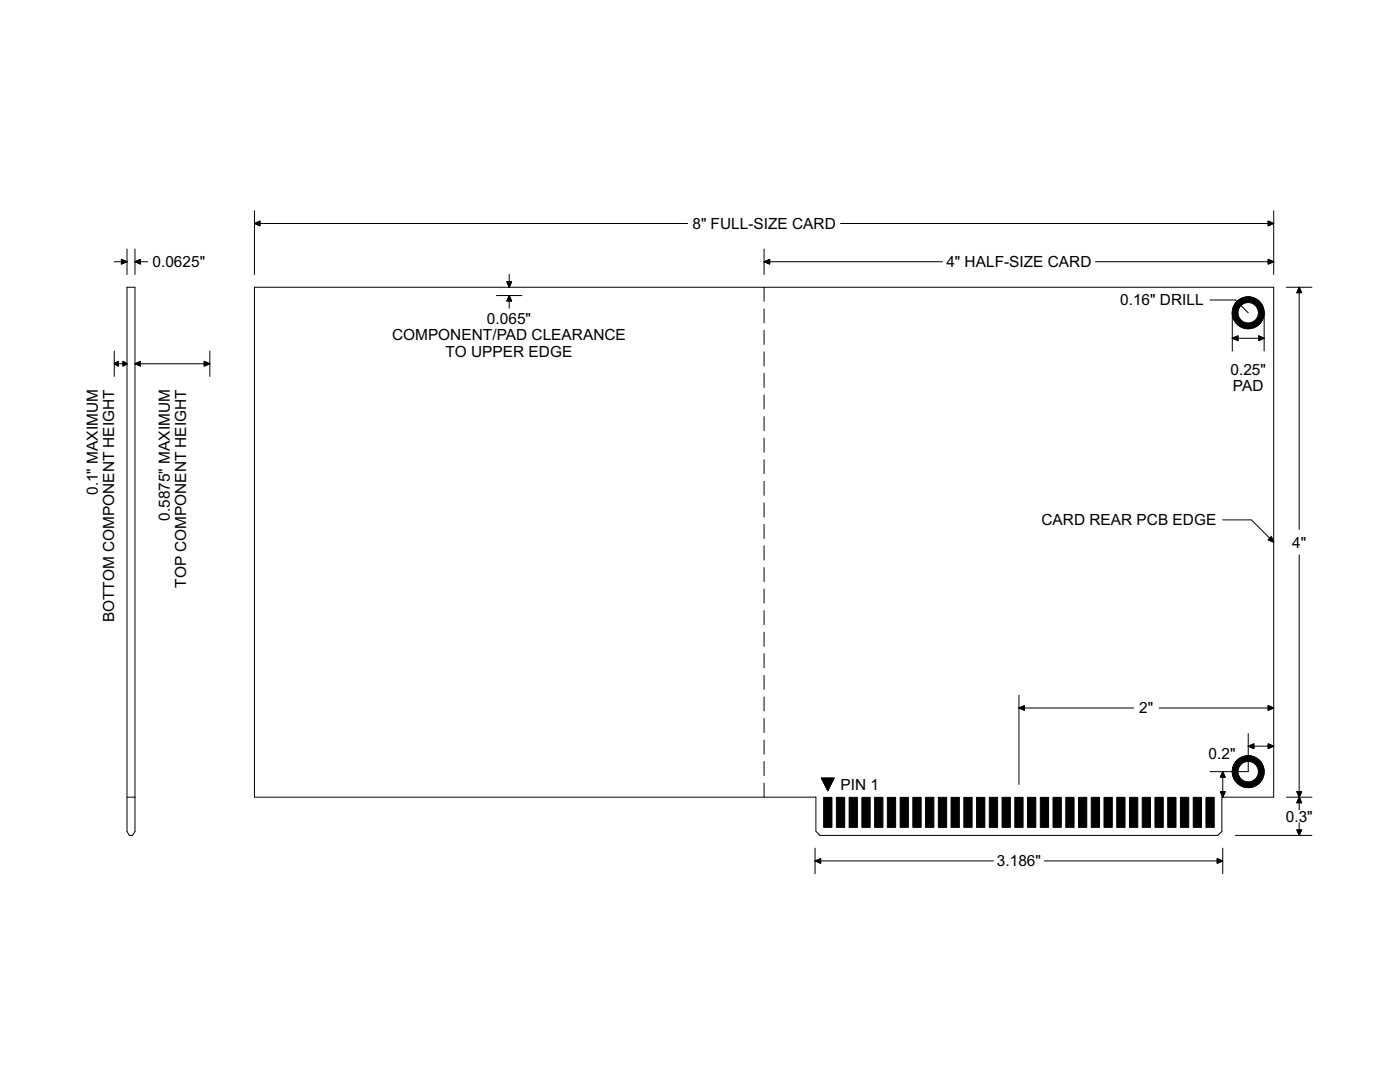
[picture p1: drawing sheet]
<svg xmlns="http://www.w3.org/2000/svg" width="279mm" height="216mm" viewBox="0 0 279 216" stroke-linecap="round" stroke-linejoin="round" font-family="sans-serif">
<circle cx="248.8" cy="153.7" r="3.2" fill="#000" stroke="#000" stroke-width=".2"/>
<circle cx="248.8" cy="153.7" r="2.03" fill="#fff" stroke="#000" stroke-width=".2"/>
<circle cx="248.8" cy="62.3" r="3.2" fill="#000" stroke="#000" stroke-width=".2"/>
<circle cx="248.8" cy="62.3" r="2.03" fill="#fff" stroke="#000" stroke-width=".2"/>
<g fill="#000" stroke="#000" stroke-width=".2">
<path d="M164.2 158.8h1.6v6h-1.6zM166.7 158.8h1.7v6h-1.7zM169.2 158.8h1.7v6h-1.7zM171.8 158.8h1.6v6h-1.6zM174.3 158.8h1.7v6h-1.7zM176.9 158.8h1.6v6h-1.6zM179.4 158.8h1.7v6h-1.7zM181.9 158.8h1.7v6h-1.7zM184.5 158.8h1.6v6h-1.6zM187 158.8h1.7v6h-1.7zM189.6 158.8h1.6v6h-1.6zM192.1 158.8h1.7v6h-1.7z"/>
<path d="M194.6 158.8h1.7v6h-1.7zM197.2 158.8h1.6v6h-1.6zM199.7 158.8h1.7v6h-1.7zM202.3 158.8h1.6v6h-1.6zM204.8 158.8h1.7v6h-1.7zM207.3 158.8h1.7v6h-1.7zM209.9 158.8h1.6v6h-1.6zM212.4 158.8h1.7v6h-1.7zM215 158.8h1.6v6h-1.6zM217.5 158.8h1.7v6h-1.7zM220 158.8h1.7v6h-1.7zM222.6 158.8h1.6v6h-1.6z"/>
<path d="M225.1 158.8h1.7v6h-1.7zM227.7 158.8h1.6v6h-1.6zM230.2 158.8h1.7v6h-1.7zM232.7 158.8h1.7v6h-1.7zM235.3 158.8h1.6v6h-1.6zM237.8 158.8h1.7v6h-1.7zM240.4 158.8h1.6v6h-1.6z"/>
</g>
<circle cx="248.8" cy="153.7" r="3.2" fill="#000" stroke="#000" stroke-width=".2"/>
<circle cx="248.8" cy="153.7" r="2.03" fill="#fff" stroke="#000" stroke-width=".2"/>
<circle cx="248.8" cy="62.3" r="3.2" fill="#000" stroke="#000" stroke-width=".2"/>
<circle cx="248.8" cy="62.3" r="2.03" fill="#fff" stroke="#000" stroke-width=".2"/>
<g fill="none" stroke="#000" stroke-width=".2">
<path d="M22.8 52.1h2.5M24.2 52.6h.1M24.2 52.5h.3M24.2 52.4h.5M24.2 52.3h.6M24.2 52.3h.8M24.2 52.2h.9M24.2 52h.9M24.2 52h.8M24.2 51.9h.6M24.2 51.9h.5M24.2 51.8h.3"/>
<path d="M24.2 51.7h.1M24.2 51.6l1.1 .5-1.1 .5zM25.3 57.2h1.6v108.4l-.5 .8h-.6l-.5-.8zM25.3 49.6v5.1M26.9 52.1h2.5M26.9 49.6v5.1M26.9 52.1l1.1-.5v1zM27.1 52.2h.9M27.1 52h.9M27.2 52.3h.8M27.2 52h.8M27.4 52.3h.6"/>
<path d="M27.4 51.9h.6M27.6 52.4h.4M27.6 51.9h.4M27.7 52.5h.3M27.7 51.8h.3M27.9 52.6h.1M27.9 51.7h.1M50.7 57.2h203.2v101.6h-10.4v6.8l-.8 .8h-79.3l-.8-.8v-6.8h-111.9zM50.7 44.5h86.4M50.7 42v12.7M50.7 44.5l1.1-.5v1zM50.9 44.4h.9"/>
<path d="M50.9 44.6h.9M51 44.4h.8M51.1 44.7h.7M51.2 44.3h.6M51.2 44.7h.6M51.4 44.2h.4M51.4 44.8h.4M51.5 44.2h.3M51.5 44.9h.3M51.7 44.1h.1M51.7 44.9h.1M99 58.9h5"/>
<path d="M101 56.1h1l-.5 1.1zM101.1 56.2h.8M101.1 59.9h.8M101.1 59.8h.8M101.1 56.3h.8M101.1 59.7h.8M101.2 56.4h.7M101.2 59.7h.7M101.2 56.5h.6M101.2 59.6h.6M101.2 59.5h.6M101.2 56.6h.6"/>
<path d="M101.3 56.7h.4M101.3 59.4h.4M101.3 59.3h.4M101.3 56.8h.4M101.3 59.2h.4M101.4 56.9h.2M101.4 59.2h.2M101.4 59.1h.2M101.4 57h.2M101.4 59h.2M101.5 57.1h.1M101.5 59h.1"/>
<path d="M101.5 58.9l.5 1-1 .1zM101.5 58.9h.1M101.5 54.7v2.5M101.5 58.9v2.5M152.3 49.6v5.1M152.3 57.2v2.8M152.3 52.1h35.6M152.3 52.1l1.1-.5v1zM152.5 52.2h.9M152.5 52h.9M152.6 52.3h.8M152.6 52h.8"/>
<path d="M152.8 52.3h.6M152.8 51.9h.6M153 52.4h.4M153 51.9h.4M153.1 52.5h.3M153.1 51.8h.3M153.3 52.6h.1M153.3 51.7h.1M167.5 44.5h86.4M218.3 52.1h35.6M241.2 59.8h5.1l2.5 2.5M252.8 44l1.1 .5-1.1 .5z"/>
<path d="M252.8 51.6l1.1 .5-1.1 .5zM252.8 44.9h.1M252.8 44.9h.2M252.8 44.8h.4M252.8 44.7h.6M252.8 44.7h.7M252.8 44.6h.9M252.8 44.4h.9M252.8 44.4h.8M252.8 44.3h.6M252.8 44.2h.4M252.8 44.2h.3"/>
<path d="M252.8 44.1h.1M252.8 52.6h.1M252.8 52.5h.3M252.8 52.4h.4M252.8 52.3h.6M252.8 52.3h.8M252.8 52.2h.9M252.8 52h.9M252.8 52h.8M252.8 51.9h.6M252.8 51.9h.4M252.8 51.8h.3"/>
<path d="M252.8 51.7h.1M253.9 42v12.7M256.4 57.2h5.1M258.5 58.3h.9M258.5 58.2h.9M258.6 58.1h.8M258.6 58.1h.7M258.6 58h.7M258.7 57.9h.6M258.7 57.8h.5M258.7 57.7h.5M258.8 57.6h.3"/>
<path d="M258.8 57.5h.3M258.9 57.4h.2M258.9 57.4h.1M258.9 57.3h.1M259 57.2v48.3M259 57.2l.4 1.1h-.9zM259 57.2h.1M22.8 69.9v5.1M22.8 72.5l.8 .4M22.8 72.5l.8-.5v.9M22.8 72.5h2.5M22.9 72.4h.7"/>
<path d="M22.9 72.5h.7M23 72.6h.6M23 72.3h.6M23.1 72.2h.5M23.1 72.7h.5M23.2 72.7h.4M23.2 72.2h.4M23.3 72.1h.3M23.4 72.8h.2M23.5 72.9h.1M23.5 72h.1M24.5 72.9h.1"/>
<path d="M24.5 72.8h.2M24.5 72.7h.3M24.5 72.7h.5M24.5 72.6h.6M24.5 72.5h.7M24.5 72.4h.7M24.5 72.3h.6M24.5 72.2h.5M24.5 72.2h.3M24.5 72.1h.2M24.5 72h.1M25.3 72.5l-.8-.5v.9"/>
<path d="M25.3 72.5l-.8 .4M26.9 72.5l1.1-.5v.9M26.9 72.5h14.9M26.9 72.5l1.1 .4M27.1 72.4h.9M27.1 72.5h.9M27.2 72.3h.8M27.2 72.6h.8M27.4 72.2h.6M27.4 72.7h.6M27.5 72.2h.5M27.6 72.7h.4"/>
<path d="M27.7 72.1h.3M27.7 72.8h.3M27.9 72h.1M27.9 72.9h.1M40.7 72.9h.1M40.7 72.8h.3M40.7 72.7h.4M40.7 72.7h.6M40.7 72.6h.8M40.7 72.5h1M40.7 72.4h1M40.7 72.3h.8"/>
<path d="M40.7 72.2h.6M40.7 72.2h.5M40.7 72.1h.3M40.7 72h.2M41.8 69.9v5.1M41.8 72.5l-1.1-.5v.9M41.8 72.5l-1.1 .4M152.3 61.5v2.8M152.3 65.8v2.8M152.3 70.1v2.8M152.3 74.4v2.8M152.3 78.7v2.8"/>
<path d="M245.6 62.3v7.6M245.6 67.4h6.4M245.6 67.4l1.1 .4M245.6 67.4l1.1-.5v.9M245.8 67.4h.9M245.8 67.3h.9M245.9 67.5h.8M246 67.2h.7M246.1 67.6h.6M246.1 67.1h.6M246.3 67.6h.4M246.3 67.1h.4"/>
<path d="M246.4 67.7h.3M246.5 67h.2M246.6 67.8h.1M246.6 66.9h.1M246.7 67.8h.1M250.9 67.8h.1M250.9 67.7h.3M250.9 67.6h.5M250.9 67.6h.6M250.9 67.5h.8M250.9 67.4h.9M250.9 67.3h.9"/>
<path d="M250.9 67.2h.7M250.9 67.1h.6M250.9 67.1h.4M250.9 67h.2M250.9 66.9h.1M252 62.3v7.6M252 67.4l-1.1-.5v.9M252 67.4l-1.1 .4M152.3 83v2.8M152.3 87.3v2.8M152.3 91.6v2.8M152.3 95.9v2.8"/>
<path d="M152.3 100.2v2.8M152.3 104.5v2.8M152.3 108.7v2.8M152.3 113v2.8M152.3 117.3v2.8M243.7 103.5h5.7l4.5 4.5M252.8 107.5l.6-.6 .5 1.1zM252.8 107.5h.9M252.9 107.4h.7M252.9 107.6h.8M253 107.3h.6M253.1 107.6h.6"/>
<path d="M253.1 107.2h.5M253.1 107.1h.4M253.2 107.1h.3M253.2 107.7h.6M253.3 107h.2M253.3 106.9h.1M253.4 107.8h.4M253.6 107.8h.2M253.7 107.9h.2M253.9 108h.1M259 110.5v50.8M152.3 121.6v2.8"/>
<path d="M152.3 125.9v2.8M152.3 130.2v2.8M152.3 134.5v2.8M152.3 138.8v2.8M203.1 138.5v17.7M25.3 158.8h1.6M152.3 143.1v2.8M152.3 147.4v2.8M152.3 151.7v2.8M152.3 156v2.8M163.7 155h2.6l-1.3 2.5zM163.8 155h2.4"/>
<path d="M163.8 155.1h2.4M163.8 155.2h2.4M163.9 155.3h2.2M163.9 155.4h2.2M164 155.5h2M164 155.6h1.9M164.1 155.7h1.8M164.1 155.8h1.7M164.2 155.9h1.6M164.2 156h1.6M164.3 156h1.4M164.3 156.1h1.4"/>
<path d="M164.3 156.2h1.4M164.4 156.2h1.2M164.4 156.3h1.2M164.4 156.4h1.2M164.5 156.4h1M164.5 156.5h1M164.5 156.6h1M164.6 156.7h.8M164.6 156.8h.8M164.7 156.9h.6M164.7 157h.5M164.8 157.1h.4"/>
<path d="M164.8 157.2h.3M164.9 157.3h.2M164.9 157.4h.2M165 157.4h.1M165 157.5h.1M203.1 141h22.9M203.2 140.9h1M203.3 141.1h.9M203.4 140.9h.8M203.5 141.2h.7M203.5 140.8h.7M203.6 141.2h.6"/>
<path d="M203.7 140.7h.5M203.8 141.3h.4M203.9 140.7h.3M203.9 141.4h.3M204 140.6h.2M204.1 141.4h.1M204.2 140.5v1l-1.1-.5M204.2 140.5l-1.1 .5M204.2 140.5h.1M231 141h22.9M243.2 157.7h1l-.5 1.1zM243.3 157.7h.9"/>
<path d="M243.3 154.8h.9M243.3 157.8h.9M243.3 154.7h.9M243.3 157.8h.8M243.3 154.6h.8M243.4 157.9h.7M243.4 154.6h.7M243.4 158h.7M243.4 154.5h.7M243.4 158.1h.6M243.4 154.4h.6M243.4 154.3h.6"/>
<path d="M243.5 158.2h.5M243.5 154.3h.5M243.5 158.3h.4M243.5 154.2h.4M243.5 154.1h.4M243.6 158.4h.3M243.6 154.1h.3M243.6 158.5h.3M243.6 154h.3M243.6 158.5h.2M243.6 153.9h.2M243.6 158.6h.2"/>
<path d="M243.7 158.7h.1M243.7 153.8h.1M243.7 153.7v5.1M243.7 153.7l.5 1.1h-1zM243.7 153.7h.1M248.8 146.1v7.6h-7.6M248.8 148.6h5.1M248.8 148.6l1.1-.5v1zM248.8 148.6h1.1M249 148.7h.9M249.1 148.5h.8M249.2 148.8h.7"/>
<path d="M249.3 148.4h.6M249.3 148.8h.6M249.4 148.4h.5M249.5 148.9h.4M249.6 148.3h.3M249.6 149h.3M249.8 148.2h.1M249.8 149.1h.1M252.8 149.1h.1M252.8 149h.2M252.8 148.9h.4M252.8 148.8h.6"/>
<path d="M252.8 148.8h.7M252.8 148.7h.9M252.8 148.6h1.1M252.8 148.5h.8M252.8 148.4h.6M252.8 148.4h.5M252.8 148.3h.3M252.8 148.2h.1M252.8 148.1l1.1 .5-1.1 .5zM252.8 140.5v1l1.1-.5M252.8 141.4h.1M252.8 141.4h.2"/>
<path d="M252.8 141.3h.4M252.8 141.2h.6M252.8 141.2h.7M252.8 141.1h.9M252.8 140.9h.9M252.8 140.9h.8M252.8 140.8h.6M252.8 140.7h.5M252.8 140.7h.3M252.8 140.6h.1M252.8 140.5h.1M252.8 140.5l1.1 .5"/>
<path d="M256.4 158.8h5.1M258.5 159.9h.9M258.5 157.7h.9l-.4 1.1zM258.5 157.7h.9M258.5 159.8h.9M258.5 157.8h.9M258.6 159.7h.8M258.6 159.7h.7M258.6 157.8h.8M258.6 157.9h.7M258.6 159.6h.7M258.6 158h.7"/>
<path d="M258.6 159.5h.7M258.7 158.1h.6M258.7 159.4h.5M258.7 158.1h.5M258.7 158.2h.5M258.7 159.3h.5M258.7 158.3h.5M258.8 159.2h.4M258.8 158.3h.3M258.8 159.2h.3M258.8 158.4h.3M258.8 159.1h.3"/>
<path d="M258.8 158.5h.3M258.8 159h.3M258.9 158.5h.2M258.9 159h.1M258.9 158.6h.1M258.9 158.9h.1M258.9 158.7h.1M258.9 158.8h.1M259 158.8l.4 1.1h-.9zM162.5 168.9v5.1M162.5 171.5h35.5M162.5 171.5l1.1-.5v1z"/>
<path d="M162.6 171.5h1M162.6 171.4h1M162.8 171.6h.8M162.8 171.3h.8M162.9 171.7h.7M163 171.3h.6M163.1 171.7h.5M163.1 171.2h.5M163.2 171.8h.4M163.3 171.1h.3M163.4 171.9h.2M163.5 171h.1"/>
<path d="M208.2 171.5h35.5M242.6 171l1.1 .5-1.1 .5zM242.6 171.9h.2M242.6 171.8h.3M242.6 171.7h.5M242.6 171.7h.7M242.6 171.6h.8M242.6 171.5h1M242.6 171.4h.9M242.6 171.3h.8M242.6 171.3h.6M242.6 171.2h.4"/>
<path d="M242.6 171.1h.3M242.6 171h.1M243.7 168.9v5.1M246.3 166.4h15.2M258.5 165.3h.9l-.4 1.1zM258.5 165.3h.9M258.5 165.4h.9M258.6 165.5h.8M258.6 165.5h.7M258.6 165.6h.7M258.7 165.7h.6M258.7 165.7h.5"/>
<path d="M258.7 165.8h.5M258.7 165.9h.5M258.8 165.9h.3M258.8 166h.3M258.8 166.1h.3M258.9 166.2h.2M258.9 166.2h.1M258.9 166.3h.1M259 163.9v2.5"/>
</g>
<g font-size="3.4">
<text x="138" y="45.6">8&quot; FULL-SIZE CARD</text>
<text x="30.4" y="53.2">0.0625&quot;</text>
<text x="188.6" y="53.2">4&quot; HALF-SIZE CARD</text>
<text x="97.1" y="64.5">0.065&quot;</text>
<text x="223.3" y="60.8">0.16&quot; DRILL</text>
<text x="78.1" y="67.7">COMPONENT/PAD CLEARANCE</text>
<text x="88.8" y="71">TO UPPER EDGE</text>
<text x="245.3" y="74.6">0.25&quot;</text>
<text x="245.8" y="77.9">PAD</text>
<text x="19.5" y="98.6" transform="rotate(-90 19.5 98.6)">0.1&quot; MAXIMUM</text>
<text x="33.8" y="103.7" transform="rotate(-90 33.8 103.7)">0.5875&quot; MAXIMUM</text>
<text x="207.6" y="104.7">CARD REAR PCB EDGE</text>
<text x="257.6" y="109.1">4&quot;</text>
<text x="37.1" y="117" transform="rotate(-90 37.1 117)">TOP COMPONENT HEIGHT</text>
<text x="22.8" y="124" transform="rotate(-90 22.8 124)">BOTTOM COMPONENT HEIGHT</text>
<text x="227.1" y="142.1">2&quot;</text>
<text x="240.9" y="151.2">0.2&quot;</text>
<text x="167.5" y="157.3">PIN 1</text>
<text x="256.3" y="163.7">0.3&quot;</text>
<text x="198.7" y="172.6">3.186&quot;</text>
</g>
</svg>
